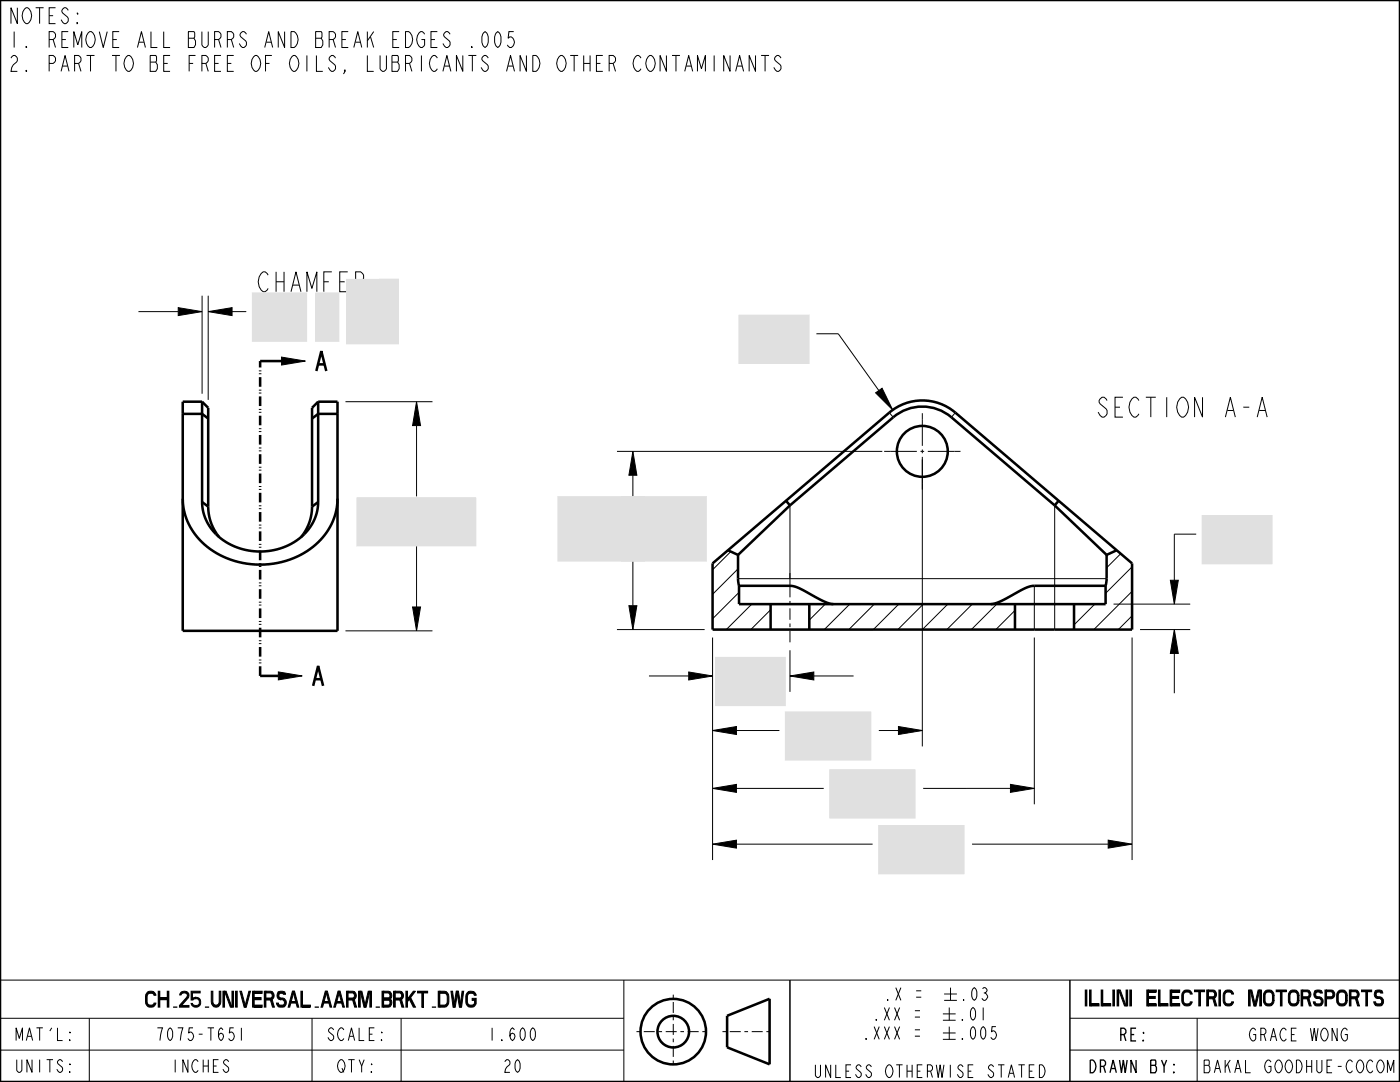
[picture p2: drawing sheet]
<svg xmlns="http://www.w3.org/2000/svg" width="279mm" height="216mm" viewBox="0 0 279 216" stroke-linecap="round" stroke-linejoin="round" font-family="sans-serif">
<g fill="none" stroke="#000" stroke-width=".2">
<path d="M102.5 6.3h-.9l-.2 1.3 .3-.2a1.06 1.06 0 0 1 1 1 1.06 1.06 0 0 1-1 1.1l-.4-.5M155.9 11.6l-.5-.5a.73 .73 0 0 0-.8 .8l.5 .5a1.11 1.11 0 0 1 .6 1.6l-.3 .2a1.04 1.04 0 0 1-1-.8M40.3 59v19.6M41.6 59v20.8M53.5 54.9l-.6-.7a1.31 1.31 0 0 0-1.2 1 2.47 2.47 0 0 0 .8 3h.4l.6-.7M55.1 54.2v4M55.1 56.2h1.6M56.7 54.2v4M58.1 58.2l1-4 1 4M58.5 56.9h1.2M61.3 58.2v-4l.9 3.3 1-3.3v4M64.6 56.2h1"/>
<path d="M66.2 54.2h-1.6v4M67.8 56.2h1M69.4 54.2h-1.6v4h1.6M71 56.2h1l.6-.6v-.7l-.6-.7h-1v4M27.6 62.2h8M35.6 61.4l4.7 .8-4.7 .8zM41.6 62.2l4.7-.8v1.6zM46.3 62.2h2.8M56.2 71.3l4.8 .7-4.8 .8zM162.9 66.6h4.4l8.1 11.3M174.7 78.4l1.3-.9 2.2 4.3zM68.9 80.2h17.4"/>
<path d="M83.1 80.2l.8 4.7h-1.6zM83.1 84.9v14.1M123.1 90.1h53M126.3 90.1l.8 4.7h-1.6zM126.3 94.8v6.8M177.5 82.3l.8 1M184.1 91.7v57.2M190.7 82.3l-.8 1M83.1 107v14.1M126.3 109.5v11.4M145.8 110.1l-3.6 3.6M147.3 113.5l-5.1 5.1"/>
<path d="M147.5 118.2l-5.3 5.3M157.7 100.8v14.7M210.5 100.8v14.7M220.8 115.5h-73.5M223.7 110.5l-2.9 2.8M225.9 113.1l-5.3 5.3M225.9 118l-7.6 7.6M233.6 115.8h1.6l-.8 4.7zM238.7 106.6h-4.3v9.2M55.6 134.1l4.7 .8-4.7 .8zM68.9 125.9h17.4M82.3 121.1h1.6l-.8 4.8z"/>
<path d="M123.1 125.6h17.5M125.5 120.9h1.6l-.8 4.7zM137.4 134.1l4.8 .8-4.8 .8zM137.4 134.9h-7.9M142.2 127.2v44.4M150 120.5l-5 5.1M153.8 121.7l-4 3.9M157.7 129.8v8.3M157.7 134.9l4.7-.8v1.6zM164.7 120.5l-3.2 3.2M169.6 120.5l-5.1 5.1M170.4 134.9h-8"/>
<path d="M174.5 120.5l-5.1 5.1M179.4 120.5l-5.1 5.1M184.3 120.5l-5.1 5.1M189.1 120.5l-5 5.1M194 120.5l-5 5.1M198.9 120.5l-5.1 5.1M202.6 121.8l-3.9 3.8M206.4 120.5v5.1M206.4 127.2v33.3M210.5 120.5v5.1M218.5 120.5l-4.2 4.2M225.9 122.9l-2.7 2.7"/>
<path d="M225.9 127.2v44.4M234.4 125.6l.8 4.8h-1.6zM234.4 130.4v7.9M237.5 120.5h-15.3M237.5 125.6h-10M142.2 145.8l4.8-.8v1.6zM142.2 157.3l4.8-.8v1.6zM147 145.8h8.5M147 157.3h17.4M175.4 145.8h3.9M179.3 145l4.8 .8-4.8 .8zM201.7 156.5l4.7 .8-4.7 .8z"/>
<path d="M201.7 157.3h-17.5M142.2 168.4l4.8-.8v1.6zM147 168.4h27.1M194 168.4h27.2M221.2 167.6l4.7 .8-4.7 .8zM124.5 195.6v20.3M157.7 195.6l-.1 20.3M188.4 198.3h2.6M188.4 199.6h2.6M189.7 197.1v2.5M213.5 195.6v20.3M279.4 195.6h-279.4v20.3h279.4"/>
<path d="M0 203.2h124.5M0 209.5h124.5M17.8 203.2v12.7M62.3 203.2v12.7M80.1 203.2v12.7M188.2 202.3h2.5M188.2 203.6h2.5M188.2 206.1h2.5M188.2 207.4h2.5M189.4 201v2.6M189.4 204.9v2.5M213.5 203.2h65.9"/>
<path d="M213.5 209.5h65.9M238.9 203.2v12.7"/>
</g>
<g fill="#000">
<path d="M35.6 61.4l4.7 .8-4.7 .8zM41.6 62.2l4.7-.8v1.6zM56.2 71.3l4.8 .7-4.8 .8zM83.1 80.2l.8 4.7h-1.6zM126.3 90.1l.8 4.7h-1.6zM174.7 78.4l1.3-.9 2.2 4.3zM55.6 134.1l4.7 .8-4.7 .8zM82.3 121.1h1.6l-.8 4.8zM125.5 120.9h1.6l-.8 4.7zM137.4 134.1l4.8 .8-4.8 .8zM157.7 134.9l4.7-.8v1.6zM233.6 115.8h1.6l-.8 4.7z"/>
<path d="M234.4 125.6l.8 4.8h-1.6zM142.2 145.8l4.8-.8v1.6zM142.2 157.3l4.8-.8v1.6zM179.3 145l4.8 .8-4.8 .8zM201.7 156.5l4.7 .8-4.7 .8zM142.2 168.4l4.8-.8v1.6zM221.2 167.6l4.7 .8-4.7 .8z"/>
</g>
<g fill="none" stroke="#000" stroke-width=".51">
<path d="M0 0h279.4v215.9h-279.4zM51.9 72h4.3M63.1 74l1-3.9 1 3.9M63.5 72.7h1.2M36.5 99.5a13.1 13.1 0 0 0 8.7 11.9 17.3 17.3 0 0 0 19.2-4.2 11.9 11.9 0 0 0 3-7.7M41.6 83.5l-1.3-.9h-3.8v43.3M62.3 83.5l1.2-.9h3.9v43.3M156.9 99.9l.8 .9M211.3 99.9l-.8 .9M40.3 100.2a10.1 10.1 0 0 0 8.2 9.4 12.3 12.3 0 0 0 14-5.5 8.7 8.7 0 0 0 1-3.9M40.3 100.2v-20l1.3 1.2v19.7M40.3 100.2l1.3 .9"/>
<path d="M41.6 101.1a9.6 9.6 0 0 0 2.1 6M62.3 101.1a9.6 9.6 0 0 1-2.2 6M63.5 100.2v-20l-1.2 1.2v19.7M63.5 100.2l-1.2 .9M145.3 109.8l2 .9M147.3 110.7v4.8l.2 1.4M157.7 100.8l-10.4 9.9M157.7 116.9h-10.2M210.5 100.8l-20.6-17.5a8.9 8.9 0 0 0-11.6 0l-20.6 17.5M210.5 100.8l10.3 9.9M220.6 116.9v3.6h-73.1v-3.6M220.6 116.9h-10.1"/>
<path d="M220.8 110.7v4.8l-.2 1.4M222.9 109.8l-2.1 .9M51.9 134.9h3.7M62.5 136.9l1-4 1 4M62.9 135.5h1.2M153.8 120.5v5.1M161.5 120.5v5.1M202.6 120.5v5.1M210.5 125.6h15.4v-13.2l-35.2-30.1a10.2 10.2 0 0 0-13.2 0l-35.3 30.1v13.2h64.2M214.3 120.5v5.1M145.1 202.7l8.5-3.4v13.1l-8.5-3.4z"/>
<circle cx="134.4" cy="205.9" r="6.5"/>
<circle cx="134.4" cy="205.9" r="3.2"/>
</g>
<path d="M51.9 134.9v-62.9" fill="none" stroke="#000" stroke-width=".51" stroke-dasharray="1.9 .6 .2 .4 .2 .6" stroke-linecap="butt"/>
<path d="M134.4 198.5v14.5M127 205.9h14.6M144.2 205.9h10.2" fill="none" stroke="#000" stroke-width=".2" stroke-dasharray=".7 .7 2.2 .7" stroke-linecap="butt"/>
<!-- layer: 02___PRT_ALL_AXES -->
<g fill="none" stroke="#000" stroke-width=".51">
<path d="M40.3 80.2h-3.8v2.4M63.5 80.2h3.9v2.4M157.7 116.9a11.7 11.7 0 0 1 4.8 2.1l2.4 1.2 1.4 .3M210.5 116.9h-4.4a12.8 12.8 0 0 0-4.6 2.1l-2.3 1.2-1.5 .3M36.5 125.9h30.9M210.5 125.6h-4.1"/>
<circle cx="184.1" cy="90.1" r="5.1"/>
</g>
<g fill="none" stroke="#000" stroke-width=".2">
<path d="M176.4 90.1h6.6M183.7 90.1h.7M184.1 82.4v6.6M184.1 89.7v.7M184.1 91.2v6.5M185.2 90.1h6.5M157.7 114.3v4.9M157.7 119.9v.7M206.4 116.9v3.6M210.5 115.5v5M157.7 121.4v2.3M157.7 124.4v.7"/>
<path d="M157.7 125.9v2.3"/>
</g>
<g fill="#e0e0e0" stroke="#e0e0e0" stroke-width=".35">
<path d="M165.7 153.7h16.9v9.5h-16.9z"/>
<path d="M240 102.9h13.8v9.5h-13.8z"/>
<path d="M111.4 99.2h29.5v12.7h-29.5z"/>
<path d="M50.4 58.5h10.7v9.5h-10.7z"/>
<path d="M63 58.5h4.6v9.5h-4.6z"/>
<path d="M69.2 55.8h10.2v12.7h-10.2z"/>
<path d="M142.9 131.2h13.8v9.5h-13.8z"/>
<path d="M175.4 164.8h16.9v9.5h-16.9z"/>
<path d="M147.5 63h13.9v9.4h-13.9z"/>
<path d="M156.8 142.1h16.9v9.5h-16.9z"/>
<path d="M71.3 99.4h23.6v9.5h-23.6z"/>
<path d="M124.1 99.2h4.4v12.7h-4.4z"/>
<path d="M75.8 55.8h3.6v12.7h-3.6z"/>
</g>
<text font-size="5.2" x="219.2" y="83.2">SECTION A-A</text>
<g font-size="4.1">
<text x="1.6" y="4.7">NOTES:</text>
<text x="1.6" y="9.5">1. REMOVE ALL BURRS AND BREAK EDGES .005</text>
<text x="1.6" y="14.2">2. PART TO BE FREE OF OILS, LUBRICANTS AND OTHER CONTAMINANTS</text>
<text x="26.4" y="201">CH_25_UNIVERSAL_AARM_BRKT_DWG</text>
<text x="213.1" y="200.7">ILLINI ELECTRIC MOTORSPORTS</text>
</g>
<g font-size="3.3">
<text x="174.1" y="203.6">.XX =</text>
<text x="176.4" y="199.6">.X =</text>
<text x="191.2" y="203.6">.01</text>
<text x="191.5" y="199.6">.03</text>
<text x="3" y="207.6">MAT'L:</text>
<text x="31.1" y="207.6">7075-T651</text>
<text x="65.2" y="207.6">SCALE:</text>
<text x="97.3" y="207.6">1.600</text>
<text x="172.1" y="207.4">.XXX =</text>
<text x="191.2" y="207.4">.005</text>
<text x="223.2" y="207.7">RE:</text>
<text x="249.3" y="207.7">GRACE WONG</text>
<text x="3" y="214">UNITS:</text>
<text x="34.1" y="214">INCHES</text>
<text x="67.2" y="214">QTY:</text>
<text x="100.3" y="214">20</text>
<text x="162.8" y="215">UNLESS OTHERWISE STATED</text>
<text x="217.3" y="214.1">DRAWN BY:</text>
<text x="240.4" y="214.1">BAKAL GOODHUE-COCOM</text>
</g>
</svg>
